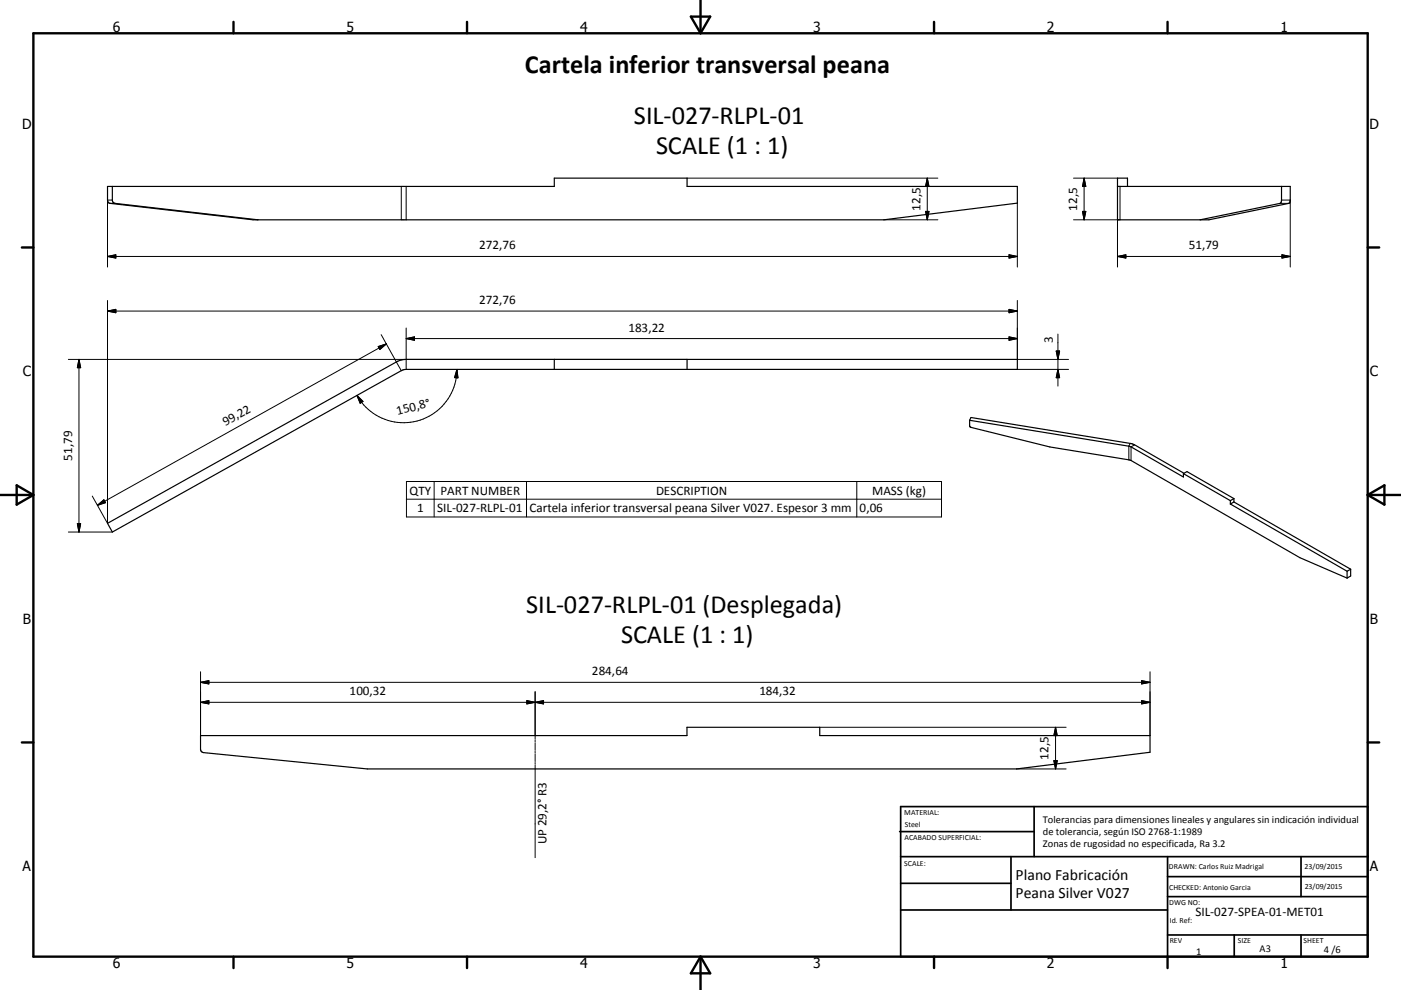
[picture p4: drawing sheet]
<svg xmlns="http://www.w3.org/2000/svg" width="420mm" height="297mm" viewBox="0 0 420 297" stroke-linecap="round" stroke-linejoin="round" font-family="sans-serif">
<g fill="none" stroke="#000" stroke-width=".36">
<path d="M32.2 55.9h134v-2.5h39.8v2.5h99v5l-40 5h-189.1l-43.1-4.9-.5-.7zM33.7 55.9v4.4l.4 .6 .4 .1 42.8 4.9M335 55.9h51.8v4.4l-.4 .7-24 4.9h-27.4v-12.5h3v2.5M384.2 55.9v4.1l-.1 .7-.3 .3-24 4.9M166.2 107.8v3M206 107.8v3M290.7 126.1v1.6l.4 .5 23.7 5.9 24.3 4.1 50.6 29.1 14.2 6.1M290.7 126.1l.4-.8 48.1 7.8 1 .4 14.8 8.5M290.7 126.1l48 7.8 16.1 9.2v-1M32.2 157l86.6-48.4 2-.7 184.2-.1v3h-183.6l-1.1 .4-86.6 48.4zM354.8 142.1l1.1-.6 14 8.1M354.8 142.1l14.1 8.1"/>
<path d="M368.9 151.2l35 20.2M368.9 150.2v1M369.9 150.6l35 20.2M369.9 149.6v1M369.9 149.6l-1 .6M369.9 150.6l-1 .6M403.9 171.4v2M404.9 170.8v2l-1 .6M404.9 170.8l-1 .6M60.1 220.7h145.9v-2.5h39.8v2.5h99v5l-40 5h-194.7l-49.1-4.9-.6-.3-.2-.5z"/>
</g>
<g fill="none" stroke="#000" stroke-width=".3">
<path d="M120.3 55.9v10M121.8 55.9v10M206 53.4h75.2M278 53.4v12.5M278 53.4l.5 2.5h-1zM321.8 53.4h13.2M325 53.4l.5 2.5h-1zM325 53.4v12.5M335.8 55.9v10M32.2 76.9l2.5-.5v1zM32.2 76.9h272.8M33 61h1.5"/>
<path d="M33.7 60h-1.5v20.1M265 65.9h16.2M277.5 63.4h1l-.5 2.5zM302.5 76.4l2.5 .5-2.5 .5zM305 60.9v19.2M321.8 65.9h13.2v14.2M324.5 63.4h1l-.5 2.5zM335 76.9h51.8M335 76.9l2.5-.5v1zM383.8 61h2.6M384.2 60h2.6v20.1M384.3 76.4l2.5 .5-2.5 .5z"/>
<path d="M32.2 90.1v66.9l-4.5-8.2M32.2 93.3h272.8M32.2 93.3l2.5-.5v1zM121.8 98.4v12.4M302.5 92.8l2.5 .5-2.5 .5zM305 90.1v17.7h15.4M20.5 107.8h185.5M23.7 107.8v51.8M23.7 107.8l.5 2.5h-1zM107 118.6l1.8 1.8-.8 .6zM113.4 104l2.4-.8-1.9 1.7zM114.3 100.4l6 10.8"/>
<path d="M115.8 103.2l-86.6 48.4M121.8 101.6h183.2M121.8 101.6l2.5-.5v1zM137 110.8a16 16 0 0 1-12 15.5 16 16 0 0 1-18-7.7M137 110.8l.3 2.6-1-.1zM302.5 101.1l2.5 .5-2.5 .5zM305 110.8h15.4M316.7 105.3h1l-.5 2.5zM317.2 100.2v15.6M317.2 110.8l.5 2.5h-1zM338.8 133l-.4 .9v4.1M340.2 133.5l-1.1 .6v4.1"/>
<path d="M20.5 159.6h13.2M23.2 157.1h1l-.5 2.5zM29.2 151.6l1.9-1.7 .5 .9zM121.9 144.5h160.4v10.6h-160.4zM121.9 149.8h160.4M130.2 144.5v10.6M157.9 144.5v10.6M256.9 144.5v10.6M60.1 210.7h284.7M60.1 210.7l2.5-.5v1zM60.1 204.7l2.5-.5v1zM60.1 201.5v19.2"/>
<path d="M60.1 204.7h284.7M158 210.2l2.4 .5-2.4 .5zM160.4 207.5v14.3M160.4 210.7l2.6-.5v1zM245.8 218.2h73.8M316.5 218.2v12.5M316.5 218.2l.5 2.5h-1zM342.3 204.2l2.5 .5-2.5 .5zM342.3 210.2l2.5 .5-2.5 .5zM344.8 201.5v19.2M160.4 222.1v.5M160.4 222.9v2.2"/>
<path d="M160.4 225.4v.6M160.4 226.2v2.3M160.4 228.8v.5M160.4 229.6v27.7M304.8 230.7h14.8M316 228.2h1l-.5 2.5z"/>
</g>
<g fill="none" stroke="#000" stroke-width=".71">
<path d="M10 10h400v277h-400zM70 6.6v3.4M140 6.6v3.4M207.1 5h5.8l-2.9 5zM210 0v10M280 6.6v3.4M350 6.6v3.4M6.6 74.2h3.4M410 74.2h3.5M0 148.5h10M5 145.6l5 2.9-5 2.9zM410 148.5h10.1"/>
<path d="M410 148.5l5.1-2.9v5.8zM6.6 222.7h3.4M410 222.7h3.5M70 287v3.4M140 287v3.4M210 287v10M210 287l2.9 5h-5.8zM280 287v3.4M350 287v3.4"/>
</g>
<g fill="none" stroke="#000" stroke-width=".51">
<path d="M269.7 249.5h40.3M270 242h140v45h-140zM270 257h140M303.1 257v16M310 242v15M350 257v30M390.1 257v12M270 265h33.1M270 273h80M350 269h60M350 263h60M350 280.5h60"/>
<path d="M370 280.5v6.5M390.1 280.5v6.5"/>
</g>
<g fill="#000" stroke="#000" stroke-width=".3">
<path d="M278 53.4l.5 2.5h-1zM325 53.4l.5 2.5h-1zM32.2 76.9l2.5-.5v1zM277.5 63.4h1l-.5 2.5zM302.5 76.4l2.5 .5-2.5 .5zM324.5 63.4h1l-.5 2.5zM335 76.9l2.5-.5v1zM384.3 76.4l2.5 .5-2.5 .5zM32.2 93.3l2.5-.5v1zM302.5 92.8l2.5 .5-2.5 .5zM23.7 107.8l.5 2.5h-1zM113.4 104l2.4-.8-1.9 1.7z"/>
<path d="M121.8 101.6l2.5-.5v1zM137 110.8l.3 2.6-1-.1zM302.5 101.1l2.5 .5-2.5 .5zM316.7 105.3h1l-.5 2.5zM317.2 110.8l.5 2.5h-1zM107 118.6l1.8 1.8-.8 .6zM23.2 157.1h1l-.5 2.5zM29.2 151.6l1.9-1.7 .5 .9zM60.1 210.7l2.5-.5v1zM60.1 204.7l2.5-.5v1zM158 210.2l2.4 .5-2.4 .5zM160.4 210.7l2.6-.5v1z"/>
<path d="M342.3 204.2l2.5 .5-2.5 .5zM342.3 210.2l2.5 .5-2.5 .5zM316 228.2h1l-.5 2.5zM316.5 218.2l.5 2.5h-1z"/>
</g>
<g font-size="7.9">
<text x="157.3" y="21.8">Cartela inferior transversal peana</text>
<text x="190.1" y="37.2">SIL-027-RLPL-01</text>
<text x="196.7" y="46.2">SCALE (1 : 1)</text>
<text x="157.7" y="183.9">SIL-027-RLPL-01 (Desplegada)</text>
<text x="186.2" y="193">SCALE (1 : 1)</text>
</g>
<g font-size="4.7">
<text x="304.5" y="263.9">Plano Fabricación</text>
<text x="304.5" y="269.3">Peana Silver V027</text>
</g>
<g font-size="4.2">
<text x="33.9" y="9.6">6</text>
<text x="103.9" y="9.6">5</text>
<text x="173.9" y="9.6">4</text>
<text x="243.8" y="9.6">3</text>
<text x="313.9" y="9.6">2</text>
<text x="383.9" y="9.6">1</text>
<text x="6.7" y="38.7">D</text>
<text x="410.5" y="38.7">D</text>
<text x="6.9" y="112.9">C</text>
<text x="410.7" y="112.9">C</text>
<text x="6.9" y="187.1">B</text>
<text x="410.7" y="187.1">B</text>
<text x="6.8" y="261.4">A</text>
<text x="410.7" y="261.4">A</text>
<text x="33.9" y="290.4">6</text>
<text x="103.9" y="290.4">5</text>
<text x="173.9" y="290.4">4</text>
<text x="243.8" y="290.4">3</text>
<text x="313.9" y="290.4">2</text>
<text x="383.9" y="290.4">1</text>
</g>
<g font-size="3.9">
<text x="275.9" y="63.2" transform="rotate(-90 275.9 63.2)">12,5</text>
<text x="322.9" y="63.2" transform="rotate(-90 322.9 63.2)">12,5</text>
<text x="143.7" y="74.8">272,76</text>
<text x="356.4" y="74.8">51,79</text>
<text x="143.7" y="91.3">272,76</text>
<text x="188.4" y="99.5">183,22</text>
<text x="315.6" y="103" transform="rotate(-90 315.6 103)">3</text>
<text x="119.2" y="124.5" transform="rotate(-15 119.2 124.5)">150,8°</text>
<text x="67.6" y="127.8" transform="rotate(-29 67.6 127.8)">99,22</text>
<text x="21.6" y="138.2" transform="rotate(-90 21.6 138.2)">51,79</text>
<text x="122.8" y="148.4">QTY</text>
<text x="132.1" y="148.4">PART NUMBER</text>
<text x="196.7" y="148.4">DESCRIPTION</text>
<text x="261.5" y="148.5">MASS (kg)</text>
<text x="125.1" y="153.7">1</text>
<text x="131.1" y="153.7">SIL-027-RLPL-01</text>
<text x="158.7" y="153.8">Cartela inferior transversal peana Silver V027. Espesor 3 mm</text>
<text x="257.7" y="153.7">0,06</text>
<text x="177.5" y="202.6">284,64</text>
<text x="104.8" y="208.6">100,32</text>
<text x="227.7" y="208.6">184,32</text>
<text x="314.4" y="227.9" transform="rotate(-90 314.4 227.9)">12,5</text>
<text x="163.8" y="253.3" transform="rotate(-90 163.8 253.3)">UP 29,2° R3</text>
<text x="358.4" y="274.9">SIL-027-SPEA-01-MET01</text>
</g>
<g font-size="3.1">
<text x="312.7" y="246.8">Tolerancias para dimensiones lineales y angulares sin indicación individual</text>
<text x="312.7" y="250.4">de tolerancia, según ISO 2768-1:1989</text>
<text x="312.7" y="254">Zonas de rugosidad no especificada, Ra 3.2</text>
<text x="358.6" y="286.5">1</text>
<text x="377.6" y="285.6">A3</text>
<text x="396.9" y="285.9">4 /6</text>
</g>
<g font-size="2.4">
<text x="271.1" y="244.4">MATERIAL:</text>
<text x="271.2" y="252">ACABADO SUPERFICIAL:</text>
<text x="271.3" y="248">Steel</text>
<text x="271.1" y="259.7">SCALE:</text>
<text x="350.4" y="260.8">DRAWN: Carlos Ruiz Madrigal</text>
<text x="391.1" y="260.6">23/09/2015</text>
<text x="350.5" y="267">CHECKED: Antonio Garcia</text>
<text x="391.2" y="266.7">23/09/2015</text>
<text x="350.5" y="271.4">DWG NO:</text>
<text x="350.7" y="276.9">Id. Ref:</text>
<text x="350.7" y="282.8">REV</text>
<text x="371.1" y="282.9">SIZE</text>
<text x="390.8" y="283">SHEET</text>
</g>
</svg>
